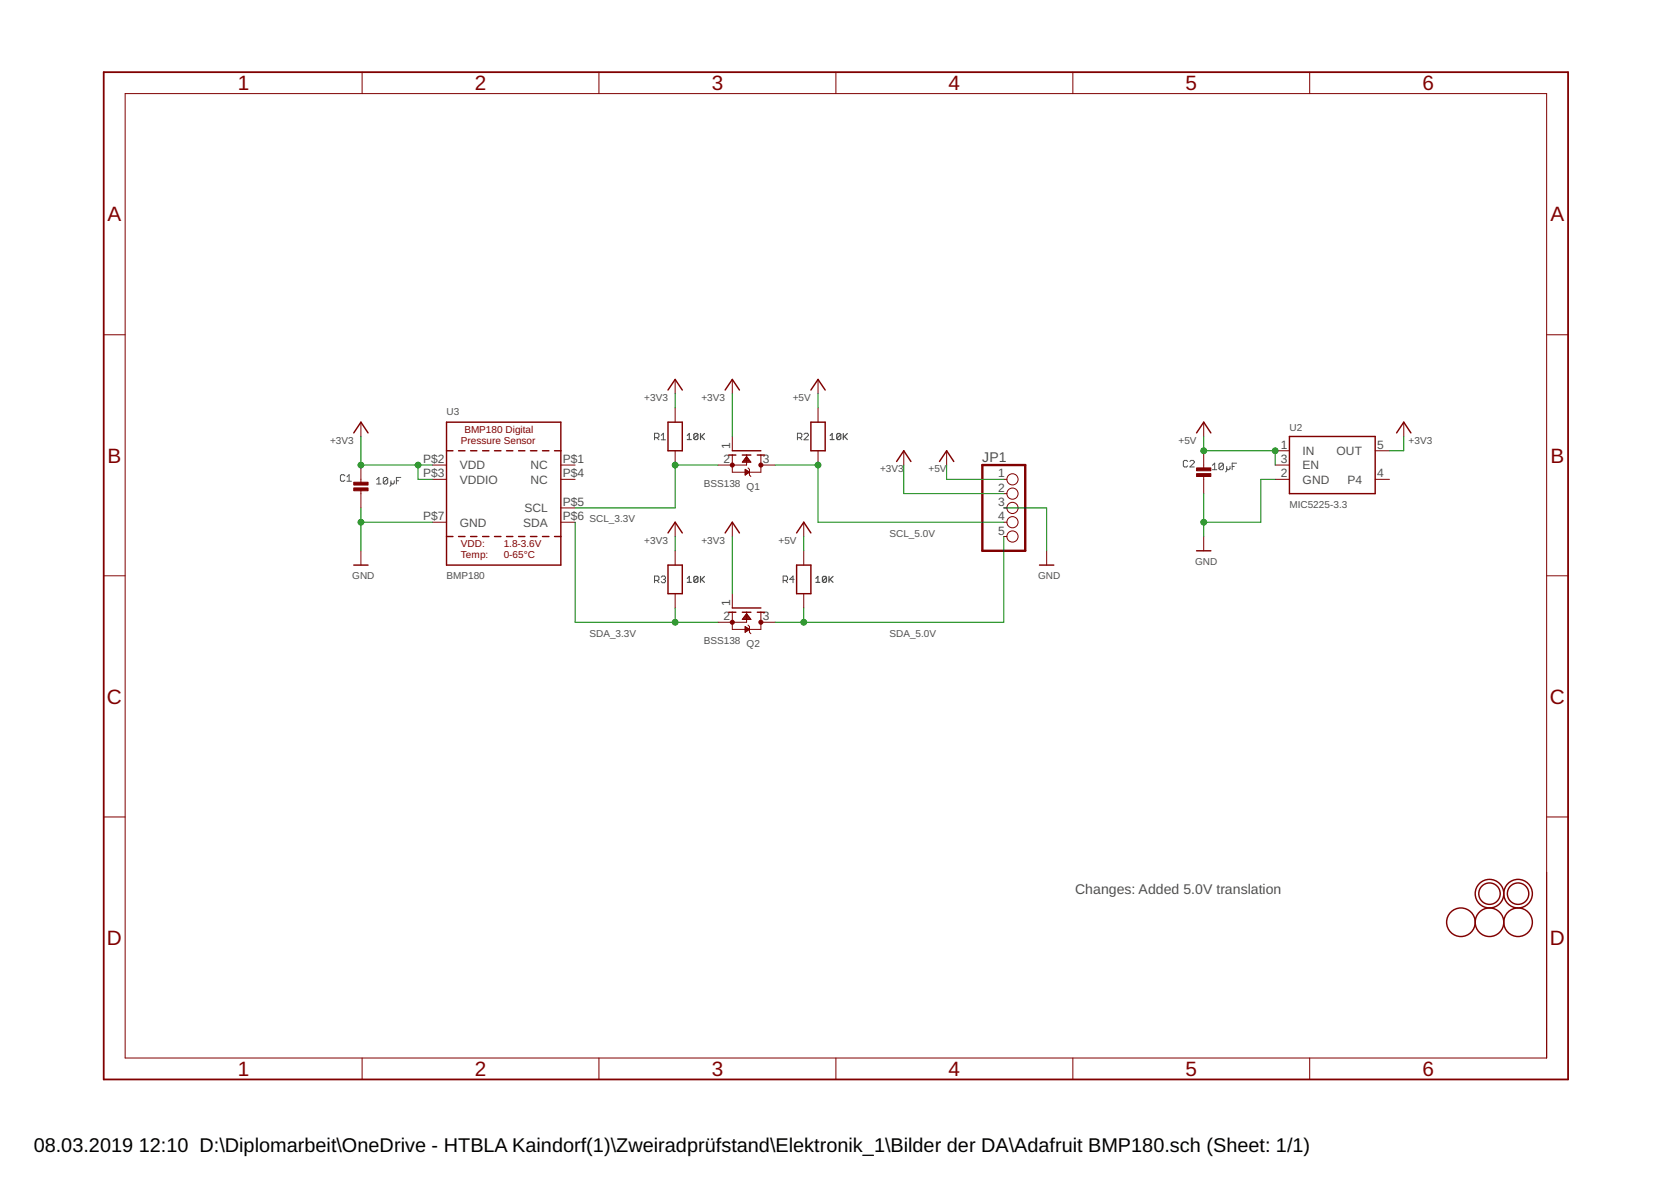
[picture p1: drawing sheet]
<svg xmlns="http://www.w3.org/2000/svg" width="297mm" height="210mm" viewBox="0 0 297 210" stroke-linecap="round" stroke-linejoin="round" font-family="sans-serif">
<g fill="none" stroke="#505050" stroke-width=".18">
<path d="M116.4 77.8h.5l.2-.2v-.4l-.2-.2h-.5v1.2M116.8 77.8l.3 .4M117.5 78.2h.8M117.5 77.4l.4-.4v1.2M141.8 77.8h.5l.2-.2v-.4l-.2-.2h-.5v1.2M142.2 77.8l.3 .4M142.9 77.2l.2-.2h.4l.2 .2v.2l-.8 .8h.8M61.3 84.6l-.2-.2h-.4l-.2 .2v.7l.2 .2h.4l.2-.2M61.7 85.5h.8M61.7 84.8l.4-.4v1.1M67 85.2l.4-.3v1.1M67 86h.7"/>
<path d="M68.9 85v.8l-.2 .2h-.4l-.2-.2M68.9 85l-.2-.1h-.4l-.2 .1v.8M68.9 85l-.8 .8M69.5 85.4v.8l-.2 .2M70.1 85.4v.4l-.2 .2h-.2l-.2-.2M70.5 85.4h.4M71.2 84.9h-.7v1.1M211.1 82l-.2-.2h-.4l-.1 .2v.8l.1 .2h.4l.2-.2M211.5 82l.2-.2h.4l.2 .2v.2l-.8 .8h.8M215.5 82.7l.4-.4v1.2M215.5 83.5h.8M217.5 82.5v.8l-.2 .2h-.4l-.2-.2"/>
<path d="M217.5 82.5l-.2-.2h-.4l-.2 .2v.8M217.5 82.5l-.8 .8M218.1 82.9v.8l-.2 .2M218.7 82.9v.4l-.3 .2-.3-.2M219 82.9h.4M219.8 82.3h-.8v1.2M116.4 103.2h.5l.2-.2v-.4l-.2-.2h-.5v1.2M116.8 103.2l.3 .4M117.5 102.6l.2-.2h.4l.2 .2-.2 .4M117.9 103h.2M118.1 103l.2 .2-.2 .4h-.4l-.2-.2M139.2 103.2h.6l.2-.2v-.4l-.2-.2h-.6v1.2"/>
<path d="M139.6 103.2l.4 .4M141.2 103h-.8l.6-.6v1.2"/>
</g>
<g fill="none" stroke="#505050" stroke-width=".21">
<path d="M122.2 78.1h.7M122.2 77.4l.3-.4v1.1M124.1 77.2v.7l-.2 .2h-.4l-.2-.2M124.1 77.2l-.2-.2h-.4l-.2 .2v.7M124.1 77.2l-.8 .7M124.5 77v1.1M124.7 77.6l.5 .5M125.2 77l-.7 .8M147.6 77.4l.3-.4v1.1M147.6 78.1h.7M149.5 77.2v.7l-.2 .2h-.4l-.2-.2M149.5 77.2l-.2-.2h-.4l-.2 .2v.7"/>
<path d="M149.5 77.2l-.8 .7M149.9 77v1.1M150.1 77.6l.5 .5M150.6 77l-.7 .8M122.2 102.8l.3-.4v1.1M122.2 103.5h.7M124.1 102.6v.7l-.2 .2h-.4l-.2-.2M124.1 102.6l-.2-.2h-.4l-.2 .2v.7M124.1 102.6l-.8 .7M124.5 102.4v1.1M124.7 103l.5 .5M125.2 102.4l-.7 .7"/>
<path d="M145 103.5h.7M145 102.8l.4-.4v1.1M146.9 102.6v.7l-.2 .2h-.3l-.2-.2M146.9 102.6l-.2-.2h-.3l-.2 .2v.7M146.9 102.6l-.7 .7M147.4 102.4v1.1M147.6 103l.5 .5M148.1 102.4l-.7 .7"/>
</g>
<g fill="none" stroke="#800000" stroke-width=".18">
<path d="M22.2 16.6h252.7v171.4h-252.7zM64.4 12.8v3.8M106.5 12.8v3.8M148.6 12.8v3.8M190.7 12.8v3.8M232.8 12.8v3.8M18.4 59.5h3.8M274.9 59.5h3.8M64.2 75v2.6M120 67.4v2.6M120 72.5v2.5M130.2 67.4v2.6"/>
<path d="M130.2 77.6v2.5M145.4 67.4v2.6M145.4 72.5v2.5M214 75v2.6M249.5 75v2.6M64.2 82.7v3.3M64.2 87v3.3M64.2 97.9v2.5M76.9 82.7h2.5M76.9 85.2h2.5M76.9 92.8h2.5M99.7 82.7h2.5"/>
<path d="M99.7 85.2h2.5M99.7 92.8h2.5M99.7 90.3h2.5M120 80.1v2.6M120 92.8v2.6M120 97.9v2.5M130.2 80.9v3h5.1v-3M130.2 92.8v2.6M132.1 82h1.2M132.2 81.9h1M132.3 81.7h.9M132.4 81.6h.7"/>
<path d="M132.4 81.5h.6M132.5 83.4l.7 .5-.7 .5zM132.5 84.4h.1M132.5 84.3h.2M132.5 84.1h.4M132.5 84h.6M132.5 83.9h.7M132.5 83.8h.5M132.5 83.7h.3M132.5 83.5h.2M132.5 81.4h.4M132.6 81.3h.2"/>
<path d="M132.7 80.9v1.8h-5.1M132.7 81.1l.8 1h-1.5zM133 83.2l.2 .2v1l.3 .3M135.3 82.7h2.5M142.9 92.8v2.6M142.9 97.9v2.5M145.4 80.1v2.6M160.7 80.1v2.6M168.3 80.1v2.6M178.4 85.2h.6M178.4 92.8h.6M178.4 90.3h.6"/>
<path d="M178.4 87.7h.6M178.4 95.4h.6M186.1 97.9v2.5M214 80.1v3.3M214 84.4v3.3M214 95.4v2.5M226.7 80.1h2.5M226.7 82.7h2.5M226.7 85.2h2.5M244.5 80.1h2.5M244.5 85.2h2.5M18.4 102.3h3.8"/>
<path d="M120 105.5v2.6M130.2 105.5v2.6M130.2 108.8v3.1h5.1v-3.1M132.1 110h1.3M132.1 109.8h1.2M132.2 109.7h1M132.3 109.6h.8M132.4 109.5h.6M132.5 111.4l.7 .5-.7 .5zM132.5 112.4h.1M132.5 112.2h.2M132.5 112.1h.3"/>
<path d="M132.5 112h.5M132.5 111.9h.7M132.5 111.8h.6M132.5 111.7h.4M132.5 111.5h.2M132.5 111.4h.1M132.5 109.3h.4M132.6 109.2h.2M132.7 109.1h.1M132.7 108.8v1.8h-5.1M132.7 109.1l.8 1h-1.5zM133 111.1l.2 .3v1l.3 .2"/>
<path d="M135.3 110.6h2.5M142.9 105.5v2.6M274.9 102.3h3.8M18.4 145.2h3.8M274.9 145.2h3.8M64.4 188v3.9M106.5 188v3.9M148.6 188v3.9M190.7 188v3.9M232.8 188v3.9"/>
<circle cx="180" cy="90.3" r=".99"/>
<circle cx="180" cy="87.7" r=".99"/>
<circle cx="180" cy="95.4" r=".99"/>
<circle cx="180" cy="92.8" r=".99"/>
<circle cx="180" cy="85.2" r=".99"/>
</g>
<path d="M18.4 12.8h260.3v179.1h-260.3z" fill="none" stroke="#800000" stroke-width=".32"/>
<g fill="none" stroke="#800000" stroke-width=".25">
<path d="M62.9 76.9l1.3-1.9 1.2 1.9M79.4 75h20.3v25.4h-20.3zM118.7 75h2.6v5.1h-2.6zM118.7 69.3l1.3-1.9 1.3 1.9M128.9 69.3l1.3-1.9 1.2 1.9M144.1 75h2.6v5.1h-2.6zM144.1 69.3l1.3-1.9 1.3 1.9M212.7 76.9l1.3-1.9 1.2 1.9M229.2 77.6h15.3v10.1h-15.3zM248.3 76.9l1.2-1.9 1.3 1.9M79.4 80.1h1.1M79.4 95.4h1.1"/>
<path d="M81.5 80.1h1.2M81.5 95.4h1.2M83.7 80.1h1.1M83.7 95.4h1.1M85.8 80.1h1.1M85.8 95.4h1.1M87.9 80.1h1.1M87.9 95.4h1.1M90 80.1h1.2M90 95.4h1.2M92.2 80.1h1.1M92.2 95.4h1.1"/>
<path d="M94.3 80.1h1.1M94.3 95.4h1.1M96.4 80.1h1.2M96.4 95.4h1.2M98.6 80.1h1.1M98.6 95.4h1.1M118.7 94.7l1.3-1.9 1.3 1.9M128.9 94.7l1.3-1.9 1.2 1.9M129.5 80.9h1.3M130.2 80.1h5.1M132 80.9h1.5M134.6 80.9h1.3"/>
<path d="M141.6 94.7l1.3-1.9 1.2 1.9M159.4 82l1.3-1.9 1.2 1.9M167 82l1.3-1.9 1.2 1.9M212.7 97.9h2.5M62.9 100.4h2.5M118.7 100.4h2.6v5.1h-2.6zM129.5 108.8h1.3M130.2 108.1h5.1M132 108.8h1.5M134.6 108.8h1.3M141.6 100.4h2.5v5.1h-2.5zM184.8 100.4h2.5"/>
<circle cx="264.8" cy="158.8" r="1.91"/>
<circle cx="264.8" cy="158.8" r="2.54"/>
<circle cx="269.9" cy="158.8" r="1.91"/>
<circle cx="269.9" cy="158.8" r="2.54"/>
<circle cx="259.7" cy="163.9" r="2.54"/>
<circle cx="264.8" cy="163.9" r="2.54"/>
<circle cx="269.9" cy="163.9" r="2.54"/>
</g>
<g fill="#800000" stroke="#800000" stroke-width=".18">
<path d="M62.9 86.7h2.5v.5h-2.5z"/>
<path d="M62.9 85.7h2.5v.5h-2.5z"/>
<path d="M212.7 84.2h2.5v.5h-2.5z"/>
<path d="M212.7 83.2h2.5v.5h-2.5z"/>
</g>
<g fill="#800000" stroke="#800000" stroke-width=".18">
<circle cx="130.2" cy="110.6" r=".36"/>
<circle cx="135.3" cy="110.6" r=".36"/>
<circle cx="130.2" cy="82.7" r=".36"/>
<circle cx="135.3" cy="82.7" r=".36"/>
</g>
<path d="M174.6 82.7h7.6v15.2h-7.6z" fill="none" stroke="#800000" stroke-width=".42"/>
<g fill="none" stroke="#008000" stroke-width=".18">
<path d="M64.2 77.6v5.1h12.7M120 70v2.5M130.2 70v7.6M145.4 70v2.5M214 77.6v2.5h12.7v2.6M249.5 77.6v2.5h-2.5M64.2 90.3v7.6M64.2 92.8h12.7M74.3 82.7v2.5h2.6M102.2 92.8v17.8h25.4M120 95.4v2.5M127.6 82.7h-7.6v7.6h-17.8"/>
<path d="M130.2 95.4v10.1M137.8 82.7h7.6v10.1h33M142.9 95.4v2.5M160.7 82.7v5h17.7M168.3 82.7v2.5h10.1M178.4 90.3h7.7v7.6M178.4 95.4v15.2h-40.6M214 87.7v7.7M226.7 85.2h-2.6v7.6h-10.1M120 108.1v2.5M142.9 108.1v2.5"/>
</g>
<g fill="#008000" stroke="#008000" stroke-width=".18">
<circle cx="64.2" cy="92.8" r=".51"/>
<circle cx="214" cy="92.8" r=".51"/>
<circle cx="120" cy="110.6" r=".51"/>
<circle cx="120" cy="82.7" r=".51"/>
<circle cx="142.9" cy="110.6" r=".51"/>
<circle cx="145.4" cy="82.7" r=".51"/>
<circle cx="64.2" cy="82.7" r=".51"/>
<circle cx="74.3" cy="82.7" r=".51"/>
<circle cx="214" cy="80.1" r=".51"/>
<circle cx="226.7" cy="80.1" r=".51"/>
</g>
<g font-size="3.7" fill="#800000">
<text x="42.3" y="16">1</text>
<text x="84.4" y="16">2</text>
<text x="126.5" y="16">3</text>
<text x="168.6" y="16">4</text>
<text x="210.7" y="16">5</text>
<text x="252.9" y="16">6</text>
<text x="19.1" y="39.4">A</text>
<text x="275.6" y="39.4">A</text>
<text x="19.1" y="82.2">B</text>
<text x="275.6" y="82.2">B</text>
<text x="19" y="125.1">C</text>
<text x="275.5" y="125.1">C</text>
<text x="19" y="167.9">D</text>
<text x="275.5" y="167.9">D</text>
<text x="42.3" y="191.2">1</text>
<text x="84.4" y="191.2">2</text>
<text x="126.5" y="191.2">3</text>
<text x="168.6" y="191.2">4</text>
<text x="210.7" y="191.2">5</text>
<text x="252.9" y="191.2">6</text>
</g>
<g font-size="3.5">
<text x="6" y="204.7">08.03.2019</text>
<text x="24.7" y="204.7">12:10 D:\Diplomarbeit\OneDrive - HTBLA Kaindorf(1)\Zweiradprüfstand\Elektronik_1\Bilder der DA\Adafruit BMP180.sch (Sheet: 1/1)</text>
</g>
<g font-size="2.5" fill="#505050">
<text x="174.6" y="82">JP1</text>
<text x="191.1" y="158.8">Changes: Added 5.0V translation</text>
</g>
<g font-size="2.1" fill="#505050">
<text x="75.2" y="82.3">P$2</text>
<text x="81.7" y="83.4">VDD</text>
<text x="94.3" y="83.4">NC</text>
<text x="100.1" y="82.3">P$1</text>
<text x="128.6" y="82.3">2</text>
<text x="129.8" y="79.8" transform="rotate(-90 129.8 79.8)">1</text>
<text x="135.6" y="82.3">3</text>
<text x="227.7" y="79.8">1</text>
<text x="227.7" y="82.3">3</text>
<text x="231.6" y="80.9">IN</text>
<text x="231.6" y="83.4">EN</text>
<text x="237.6" y="80.9">OUT</text>
<text x="244.8" y="79.8">5</text>
<text x="75.2" y="84.8">P$3</text>
<text x="81.7" y="86">VDDIO</text>
<text x="94.3" y="86">NC</text>
<text x="100.1" y="89.9">P$5</text>
<text x="100.1" y="84.8">P$4</text>
<text x="177.4" y="84.8">1</text>
<text x="177.4" y="87.4">2</text>
<text x="177.4" y="89.9">3</text>
<text x="227.7" y="84.8">2</text>
<text x="231.6" y="86">GND</text>
<text x="239.5" y="86">P4</text>
<text x="244.8" y="84.8">4</text>
<text x="75.2" y="92.5">P$7</text>
<text x="81.7" y="93.6">GND</text>
<text x="93" y="93.6">SDA</text>
<text x="93.2" y="91">SCL</text>
<text x="100.1" y="92.5">P$6</text>
<text x="177.4" y="92.5">4</text>
<text x="177.4" y="95">5</text>
<text x="129.8" y="107.7" transform="rotate(-90 129.8 107.7)">1</text>
<text x="128.6" y="110.2">2</text>
<text x="135.6" y="110.2">3</text>
</g>
<g font-size="1.8" fill="#505050">
<text x="114.5" y="71.2">+3V3</text>
<text x="124.7" y="71.2">+3V3</text>
<text x="140.9" y="71.2">+5V</text>
<text x="79.4" y="73.8">U3</text>
<text x="229.2" y="76.6">U2</text>
<text x="58.7" y="78.9">+3V3</text>
<text x="156.4" y="83.9">+3V3</text>
<text x="165.1" y="83.9">+5V</text>
<text x="209.5" y="78.9">+5V</text>
<text x="250.4" y="78.9">+3V3</text>
<text x="125.1" y="86.5">BSS138</text>
<text x="132.7" y="87.1">Q1</text>
<text x="104.8" y="92.8">SCL_3.3V</text>
<text x="158.1" y="95.4">SCL_5.0V</text>
<text x="229.2" y="90.3">MIC5225-3.3</text>
<text x="114.5" y="96.6">+3V3</text>
<text x="124.7" y="96.6">+3V3</text>
<text x="138.4" y="96.6">+5V</text>
<text x="212.5" y="100.4">GND</text>
<text x="62.6" y="103">GND</text>
<text x="79.4" y="103">BMP180</text>
<text x="184.5" y="103">GND</text>
<text x="104.8" y="113.1">SDA_3.3V</text>
<text x="158.1" y="113.1">SDA_5.0V</text>
<text x="125.1" y="114.4">BSS138</text>
<text x="132.7" y="115">Q2</text>
</g>
<g font-size="1.8" fill="#800000">
<text x="82.6" y="76.9">BMP180 Digital</text>
<text x="81.9" y="78.9">Pressure Sensor</text>
<text x="81.9" y="97.3">VDD:</text>
<text x="81.9" y="99.2">Temp:</text>
<text x="89.5" y="97.3">1.8-3.6V</text>
<text x="89.5" y="99.2">0-65°C</text>
</g>
</svg>
